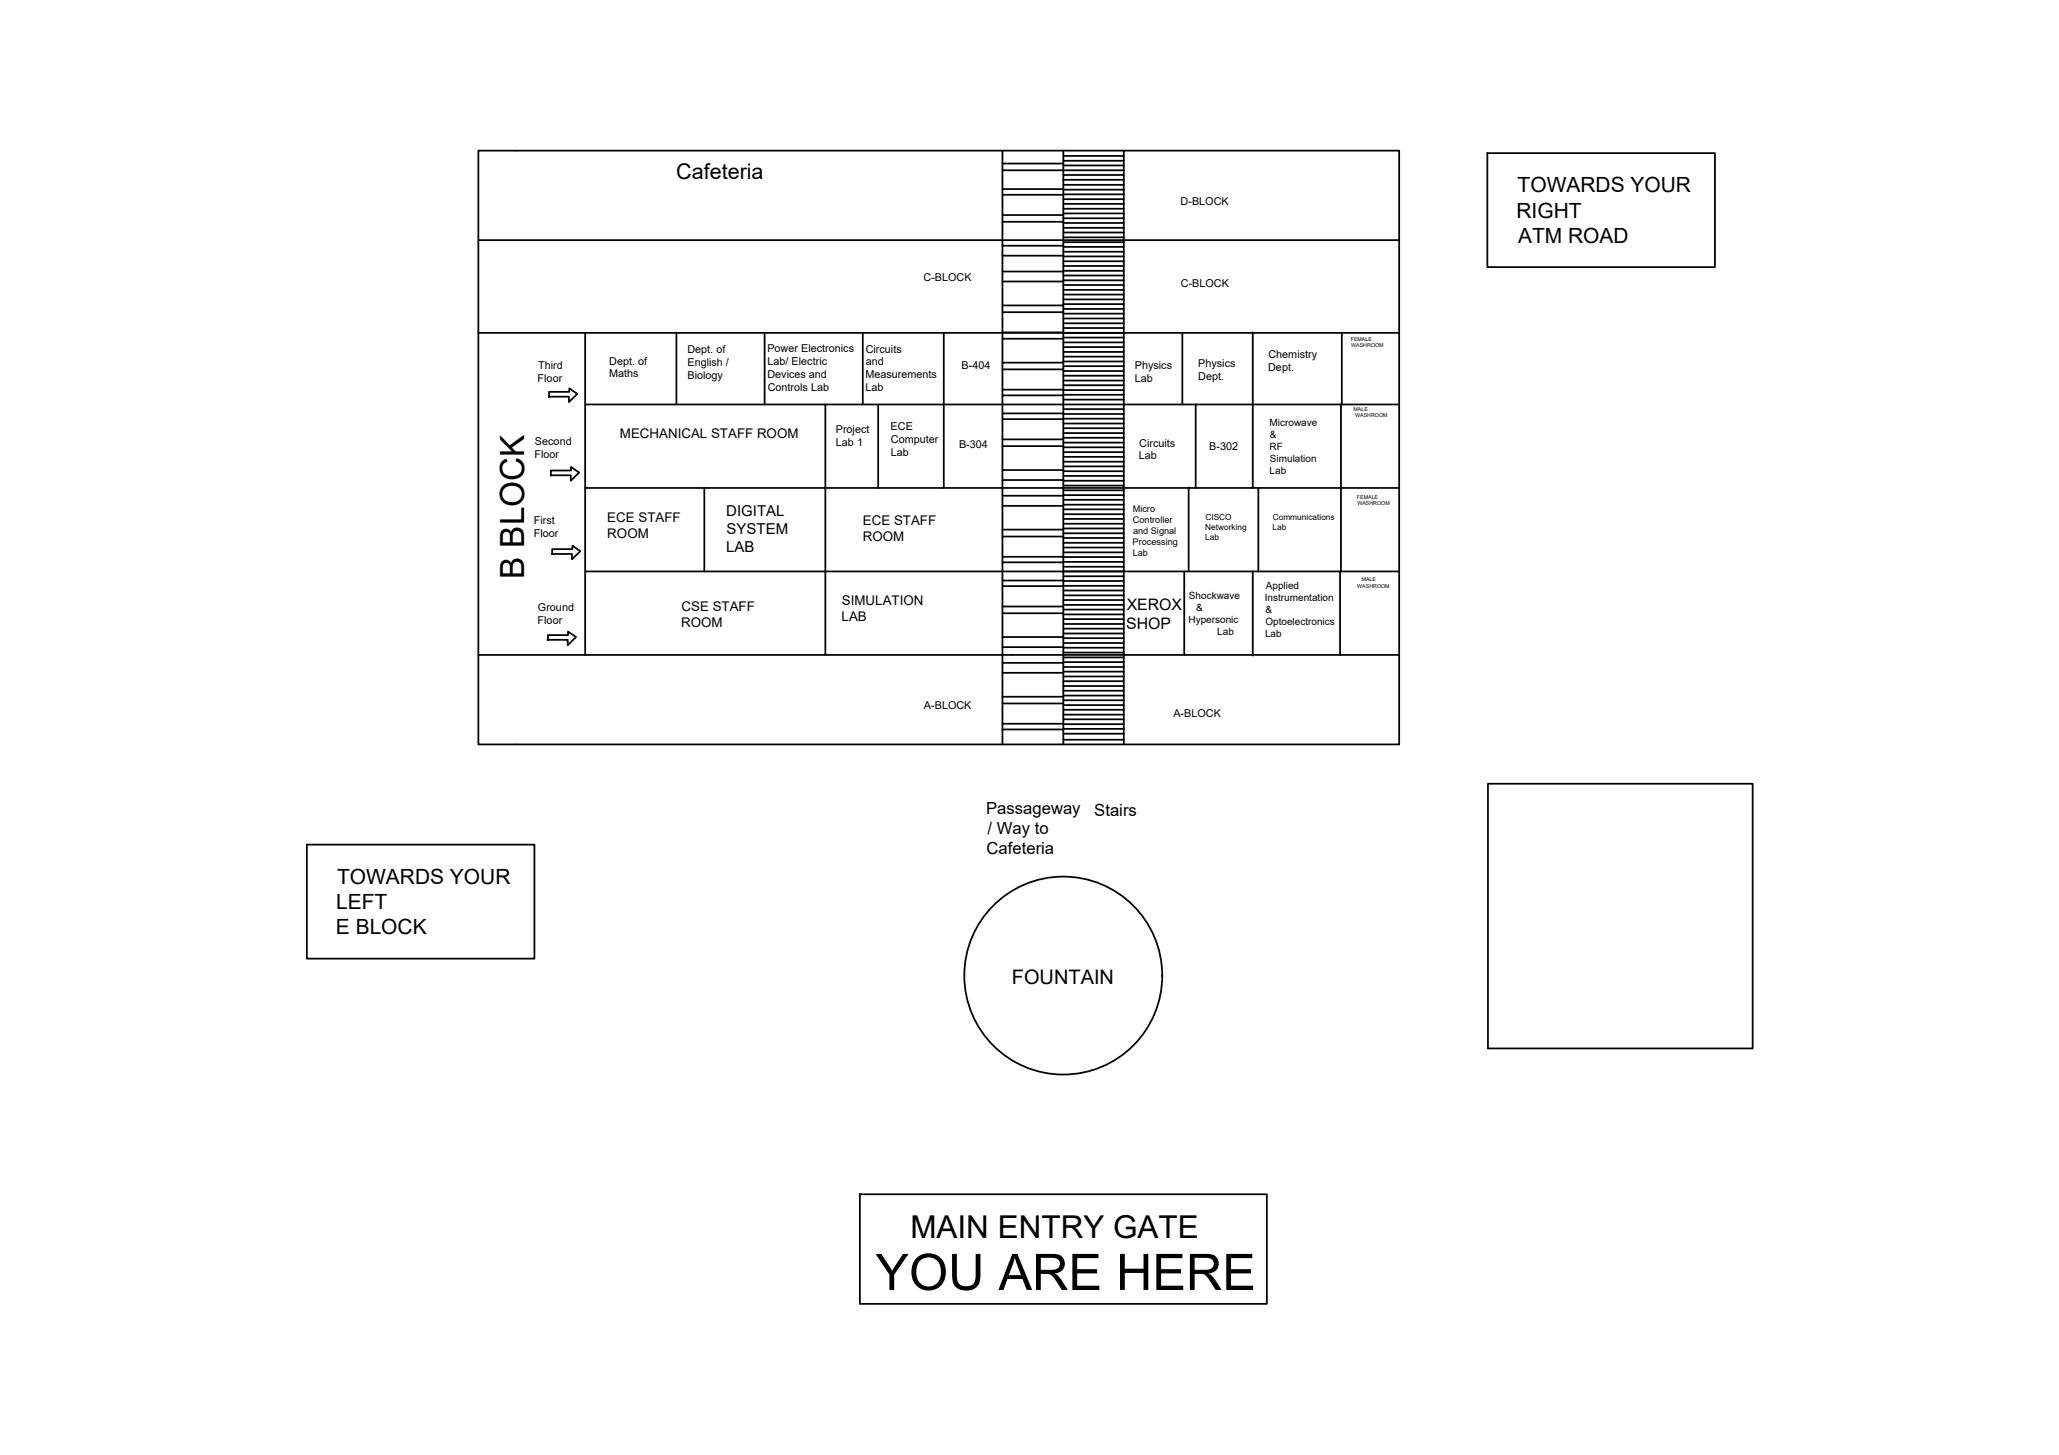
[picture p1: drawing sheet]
<svg xmlns="http://www.w3.org/2000/svg" width="297mm" height="210mm" viewBox="0 0 297 210" stroke-linecap="round" stroke-linejoin="round" font-family="sans-serif">
<!-- layer: 0 -->
<g fill="none" stroke="#000" stroke-width=".25">
<path d="M69 34.6h132.9v13.4M144.6 21.7v26.3h8.8v-26.3M144.6 36.9h8.8M144.6 35.4h8.8M144.6 32h8.8M144.6 31h8.8M144.6 28.1h8.8M144.6 27.3h8.8M144.6 39.2h8.8M144.6 24.6h17.5M144.6 23.6h8.8M153.4 26.7h8.7"/>
<path d="M153.4 27.4h8.7M153.4 28h8.7M153.4 28.7h8.7M153.4 29.4h8.7M153.4 30.1h8.7M153.4 30.8h8.7M153.4 31.5h8.7M153.4 32.2h8.7M153.4 32.9h8.7M153.4 33.5h8.7M153.4 34.2h8.7M153.4 34.9h8.7"/>
<path d="M153.4 35.6h8.7M153.4 36.3h8.7M153.4 37h8.7M153.4 37.7h8.7M153.4 39.7h8.7M153.4 39.1h8.7M153.4 38.4h8.7M153.4 22.5h8.7M153.4 23.2h8.7M153.4 23.9h8.7M153.4 25.2h8.7M153.4 25.9h8.7"/>
<path d="M162.1 21.7v85.7M201.9 34.6v-12.9h-132.9v85.7h132.9v-12.9M214.6 22.1h32.8v16.4h-32.8zM69 48h132.9v46.5h-132.9M79.1 57.2h3v.8l1.2-1.2-1.2-.8v.5h-2.9v.7M84.4 58.3h117.5M84.4 48v46.5M97.6 48v10.3M110.3 48v10.3M119.1 58.3v36.2M124.5 48v10.3M126.7 58.4v12"/>
<path d="M136.2 48v22.4M144.6 48v59.4M144.6 59.6h8.8M144.6 48.9h8.8M144.6 52.3h8.8M144.6 53.3h8.8M144.6 56.2h8.8M144.6 57h8.8M144.6 40.6h8.8M144.6 44.1h8.8M144.6 45h8.8M153.4 59h8.7"/>
<path d="M153.4 59.7h8.7M153.4 57.7h8.7M153.4 57h8.7M153.4 56.3h8.7M153.4 55.6h8.7M153.4 54.9h8.7M153.4 54.2h8.7M153.4 53.5h8.7M153.4 52.8h8.7M153.4 52.1h8.7M153.4 51.4h8.7M153.4 50.8h8.7"/>
<path d="M153.4 50.1h8.7M153.4 49.4h8.7M153.4 48.7h8.7M153.4 47.3h8.7M153.4 46.6h8.7M153.4 45.9h8.7M153.4 45.2h8.7M153.4 44.6h8.7M153.4 43.9h8.7M153.4 43.2h8.7M153.4 42.5h8.7M153.4 41.8h8.7"/>
<path d="M153.4 41.1h8.7M153.4 40.4h8.7M162.1 48h-8.7v59.4M170.6 48v10.3M172.5 58.3v12.1M180.7 48v22.4M193.4 58.3v24.1M193.6 48v10.3M79.4 68.6h2.9v.8l1.3-1.2-1.2-.8v.5h-2.9v.7M79.6 79.9h2.9v.8l1.2-1.2-1.1-.8v.5h-2.9v.7M84.4 70.4h117.5M101.6 70.4v12"/>
<path d="M144.6 71.5h8.8M144.6 73h8.8M144.6 76.4h8.8M144.6 77.4h8.8M144.6 69.3h8.8M144.6 67.8h8.8M144.6 64.4h8.8M144.6 63.4h8.8M144.6 60.5h8.8M153.4 79.7h8.7M153.4 79h8.7M153.4 78.3h8.7"/>
<path d="M153.4 77.6h8.7M153.4 76.9h8.7M153.4 76.2h8.7M153.4 75.6h8.7M153.4 74.9h8.7M153.4 74.2h8.7M153.4 73.5h8.7M153.4 72.8h8.7M153.4 72.1h8.7M153.4 71.4h8.7M153.4 70.7h8.7M153.4 60.4h8.7"/>
<path d="M153.4 61.1h8.7M153.4 61.8h8.7M153.4 62.5h8.7M153.4 63.2h8.7M153.4 63.9h8.7M153.4 64.5h8.7M153.4 65.2h8.7M153.4 65.9h8.7M153.4 66.6h8.7M153.4 67.3h8.7M153.4 68h8.7M153.4 68.7h8.7"/>
<path d="M153.4 69.4h8.7M153.4 70.1h8.7M171.5 70.3v12.1M181.5 70.4v12.1M79 92.3h2.9v.8l1.2-1.2-1.2-.8v.5h-2.9v.7M84.4 82.4h117.5M144.6 93.4h8.8M144.6 91.9h8.8M144.6 88.5h8.8M144.6 87.5h8.8M144.6 84.6h8.8M144.6 83.7h8.8"/>
<path d="M144.6 80.3h8.8M144.6 81.1h8.8M144.6 95.6h8.8M144.6 97.1h8.8M153.4 83.1h8.7M153.4 83.8h8.7M153.4 84.5h8.7M153.4 85.2h8.7M153.4 85.9h8.7M153.4 86.6h8.7M153.4 87.3h8.7M153.4 87.9h8.7"/>
<path d="M153.4 88.6h8.7M153.4 89.3h8.7M153.4 90h8.7M153.4 90.7h8.7M153.4 91.4h8.7M153.4 92.1h8.7M153.4 92.8h8.7M153.4 93.4h8.7M153.4 94.1h8.7M153.4 81.8h8.7M153.4 81.1h8.7M153.4 80.4h8.7"/>
<path d="M153.4 99.6h8.7M153.4 99h8.7M153.4 98.3h8.7M153.4 97.6h8.7M153.4 96.9h8.7M153.4 96.2h8.7M153.4 95.5h8.7M153.4 94.8h8.7M170.8 82.4v12.1M180.7 82.4v12.2M193.3 82.4v12.1M144.6 100.5h8.8"/>
<path d="M144.6 101.5h8.8M144.6 104.4h8.8M144.6 105.2h8.8M153.4 105.8h8.7M153.4 105.1h8.7M153.4 104.5h8.7M153.4 103.8h8.7M153.4 103.1h8.7M153.4 102.4h8.7M153.4 101.7h8.7M153.4 101h8.7M153.4 100.3h8.7"/>
<path d="M153.4 106.7h8.7M214.7 113.1h38.1v38.1h-38.1zM44.3 121.8h32.8v16.5h-32.8zM124 172.3h58.8v15.8h-58.8z"/>
<circle cx="153.4" cy="140.7" r="14.3"/>
</g>
<text font-size="7.3" x="126.3" y="186.1">YOU ARE HERE</text>
<text font-size="4.8" x="75.6" y="83.6" transform="rotate(-90 75.6 83.6)">B BLOCK</text>
<text font-size="4.5" x="131.3" y="178.6">MAIN ENTRY GATE</text>
<text font-size="3.1" x="97.5" y="25.8">Cafeteria</text>
<g font-size="3">
<text x="218.9" y="27.7">TOWARDS YOUR</text>
<text x="218.8" y="31.4">RIGHT</text>
<text x="219" y="35">ATM ROAD</text>
<text x="48.5" y="131.1">LEFT</text>
<text x="48.6" y="127.5">TOWARDS YOUR</text>
<text x="48.5" y="134.7">E BLOCK</text>
</g>
<text font-size="2.9" x="146" y="141.9">FOUNTAIN</text>
<g font-size="2.4">
<text x="142.3" y="117.4">Passageway</text>
<text x="157.9" y="117.8">Stairs</text>
<text x="142.3" y="123.2">Cafeteria</text>
<text x="142.5" y="120.3">/ Way to</text>
</g>
<g font-size="2.3">
<text x="162.5" y="88">XEROX</text>
<text x="162.5" y="90.8">SHOP</text>
</g>
<g font-size="2.2">
<text x="104.8" y="74.5">DIGITAL</text>
<text x="104.8" y="77.1">SYSTEM</text>
<text x="104.8" y="79.7">LAB</text>
</g>
<g font-size="1.9">
<text x="89.4" y="63.2">MECHANICAL STAFF ROOM</text>
<text x="87.6" y="75.3">ECE STAFF</text>
<text x="87.6" y="77.6">ROOM</text>
<text x="124.5" y="75.7">ECE STAFF</text>
<text x="124.5" y="78">ROOM</text>
<text x="98.3" y="88.2">CSE STAFF</text>
<text x="121.4" y="89.6">LAB</text>
<text x="121.5" y="87.3">SIMULATION</text>
<text x="98.3" y="90.5">ROOM</text>
</g>
<g font-size="1.6">
<text x="170.3" y="29.5">D-BLOCK</text>
<text x="133.2" y="40.5">C-BLOCK</text>
<text x="170.4" y="41.3">C-BLOCK</text>
<text x="77.6" y="53.2">Third</text>
<text x="87.9" y="52.6">Dept. of</text>
<text x="99.2" y="50.9">Dept. of</text>
<text x="99.2" y="52.8">English /</text>
<text x="110.7" y="50.8">Power Electronics</text>
<text x="110.7" y="52.6">Lab/ Electric</text>
<text x="124.9" y="50.9">Circuits</text>
<text x="124.9" y="52.7">and</text>
<text x="138.7" y="53.2">B-404</text>
<text x="163.7" y="53.2">Physics</text>
<text x="172.9" y="53">Physics</text>
<text x="183" y="53.5">Dept.</text>
<text x="183" y="51.6">Chemistry</text>
<text x="77.6" y="55.1">Floor</text>
<text x="87.9" y="54.5">Maths</text>
<text x="99.2" y="54.7">Biology</text>
<text x="110.7" y="54.5">Devices and</text>
<text x="110.8" y="56.4">Controls Lab</text>
<text x="124.8" y="54.6">Measurements</text>
<text x="124.9" y="56.5">Lab</text>
<text x="163.7" y="55.1">Lab</text>
<text x="172.9" y="54.9">Dept.</text>
<text x="77.2" y="64.2">Second</text>
<text x="120.6" y="62.5">Project</text>
<text x="120.6" y="64.4">Lab 1</text>
<text x="128.5" y="62">ECE</text>
<text x="128.5" y="65.7">Lab</text>
<text x="128.5" y="63.9">Computer</text>
<text x="138.4" y="64.6">B-304</text>
<text x="164.3" y="64.4">Circuits</text>
<text x="174.4" y="64.8">B-302</text>
<text x="77.1" y="66.1">Floor</text>
<text x="164.3" y="66.3">Lab</text>
<text x="77" y="75.7">First</text>
<text x="77" y="77.5">Floor</text>
<text x="77.6" y="88.2">Ground</text>
<text x="77.6" y="90">Floor</text>
<text x="133.3" y="102.3">A-BLOCK</text>
<text x="169.3" y="103.5">A-BLOCK</text>
</g>
<g font-size="1.4">
<text x="183.2" y="61.4">Microwave</text>
<text x="183.2" y="64.9">RF</text>
<text x="183.2" y="63.2">&amp;</text>
<text x="183.2" y="68.4">Lab</text>
<text x="183.2" y="66.6">Simulation</text>
<text x="171.5" y="89.9">Hypersonic</text>
<text x="171.5" y="86.4">Shockwave</text>
<text x="172.6" y="88.2">&amp;</text>
<text x="182.5" y="86.8">Instrumentation</text>
<text x="182.5" y="88.5">&amp;</text>
<text x="182.6" y="85">Applied</text>
<text x="175.6" y="91.6">Lab</text>
<text x="182.5" y="91.9">Lab</text>
<text x="182.5" y="90.2">Optoelectronics</text>
</g>
<g font-size="1.3">
<text x="163.4" y="73.8">Micro</text>
<text x="163.4" y="75.4">Controller</text>
<text x="163.5" y="77">and Signal</text>
<text x="163.4" y="78.6">Processing</text>
<text x="163.4" y="80.2">Lab</text>
</g>
<g font-size="1.2">
<text x="173.9" y="76.4">Networking</text>
<text x="173.9" y="77.8">Lab</text>
<text x="173.9" y="75">CISCO</text>
<text x="183.6" y="76.4">Lab</text>
<text x="183.6" y="75">Communications</text>
</g>
<g font-size=".8">
<text x="194.9" y="49.1">FEMALE</text>
<text x="194.9" y="50.1">WASHROOM</text>
<text x="195.2" y="59.3">MALE</text>
<text x="195.5" y="60.2">WASHROOM</text>
<text x="195.8" y="71.9">FEMALE</text>
<text x="195.8" y="72.9">WASHROOM</text>
<text x="196.4" y="83.9">MALE</text>
<text x="195.8" y="84.8">WASHROOM</text>
</g>
</svg>
